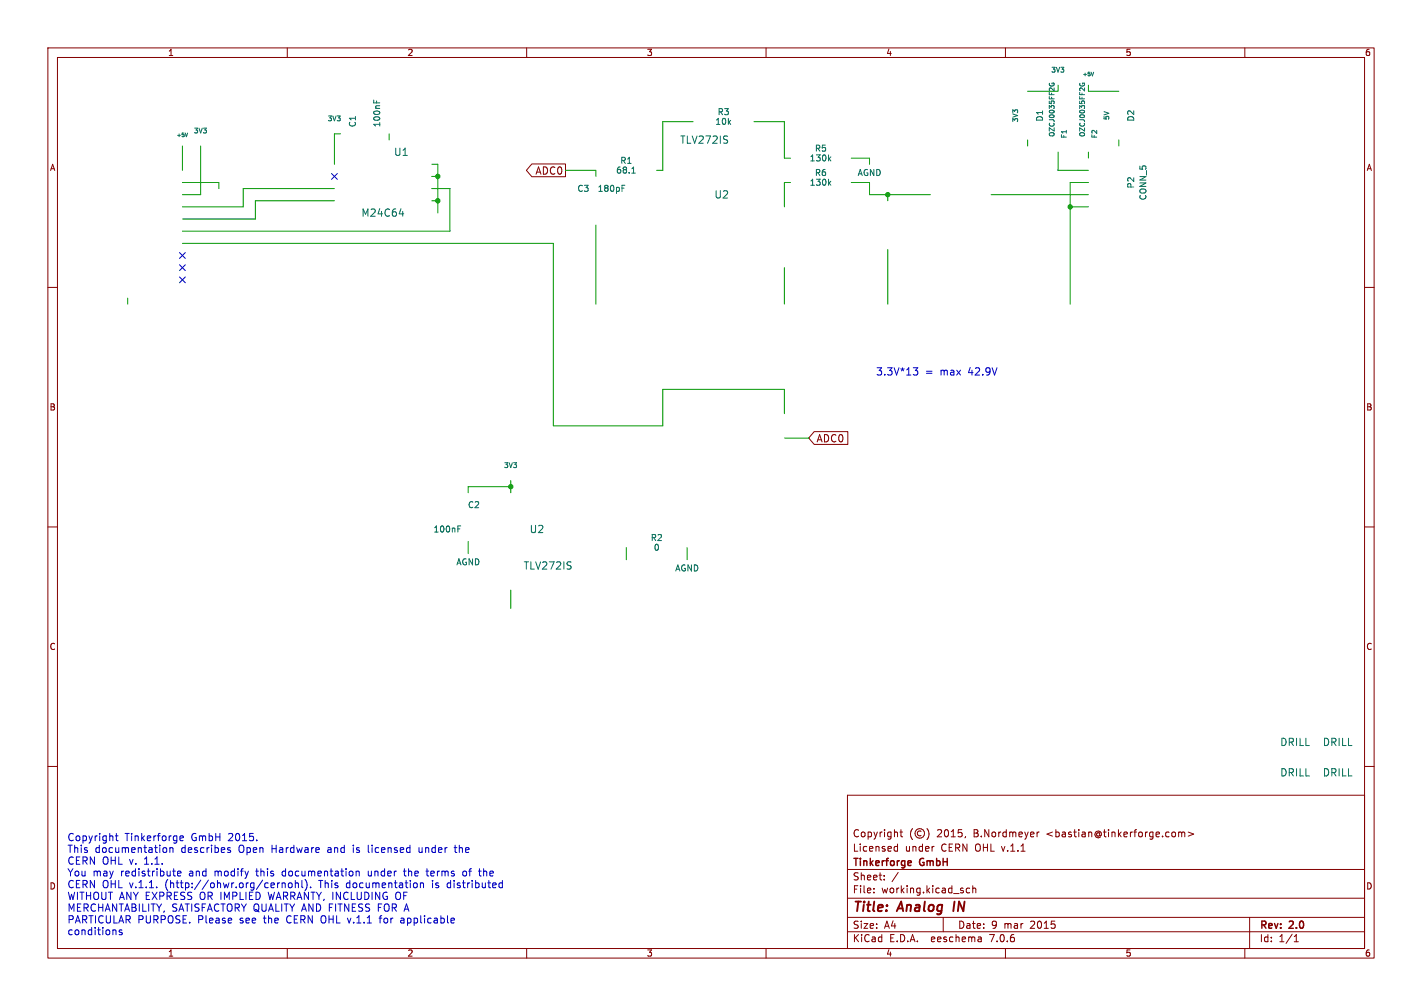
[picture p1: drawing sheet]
<svg xmlns="http://www.w3.org/2000/svg" width="297mm" height="210mm" viewBox="0 0 297 210" stroke-linecap="round" stroke-linejoin="round" font-family="sans-serif">
<g fill="none" stroke="#840000" stroke-width=".21">
<path d="M10 10h277v190h-277zM12 12h273v186h-273zM60 10v2M110 10v2M160 10v2M210 10v2M260 10v2M111.1 34.2h7v2.7h-7l-1.2-1.3zM10 60h2M285 60h2M170.1 90.1h7v2.7h-7l-1.2-1.4zM10 110h2"/>
<path d="M285 110h2M10 160h2M285 160h2M177 166h108v32h-108zM186.9 177.6h.6M186.9 176.8h.6M187.5 176.2v1.5M188 173.7h.5M188.2 173.2v1.3l.3 .2M190.6 173a1.72 1.72 0 0 0 0 2.3M192.4 173.6a.52 .52 0 0 0-.8 .4 .52 .52 0 0 0 .8 .4M193.6 173a1.72 1.72 0 0 1 0 2.3"/>
<path d="M195 176.7h.1M201.7 174.6l-.2 .3M216.6 173.7v1M217 173.7l-.4 .3M245 173.7l.4 .1 .1 .2v.6l-.5 .1M246.2 173.8l.4-.1 .2 .2M246.2 173.7v1M246.8 173.9l.2-.2 .4 .1 .1 .9M246.8 173.9v.8M248.2 173.7l1.1 .4-1.1 .5M60 198v2M110 198v2"/>
<path d="M160 198v2M177 194.5h108M177 191.5h108M177 187.5h108M177 181.5h108M182.5 186.3v.1M182.5 185.5v.1M184.7 183.6v.1M184.7 182.8v.1M187.6 182.1l-1.3 2M197 191.5v3M202.5 185.5l-.4-.1-.3 .3 .2 .6h.5"/>
<path d="M203.2 185.5l.2-.1 .3 .1 .1 .9M203.2 184.9v1.5M204.9 195.7l.1 .9M205 196.5l-.2 .1M205 196h-.2M210 198v2M260 198v2M261 191.5v6.5M270.3 196.6h.9M270.3 195.5l.4-.4v1.5"/>
<circle cx="192.1" cy="174" r="1"/>
</g>
<path d="M199.4 188.2l-.3 2" fill="none" stroke="#840000" stroke-width=".4"/>
<path d="M190.1 179.7l.2 .3-.7 .2M190.3 180.6l-.2 .1" fill="none" stroke="#840000" stroke-width=".3"/>
<g fill="none" stroke="#0000c2" stroke-width=".21">
<path d="M190.7 76.8h1l-.5 .6 .4 .1 .1 .5-.3 .3h-.4M24.1 174.5h.6M24.3 174v1.3l.4 .2M34.2 177l.3-.1 .3 .3v.6l-.3 .2-.3-.1M35.5 177.1l.2-.2 .4 .1v1M35.5 176.9v1.1M37.6 175l.7-.1-.1-.3-.4-.1-.2 .2 .1 .7h.5M47.6 177h.5M47.6 177.4l.5 .1 .1 .2-.2 .3-.5-.1M53.6 175.4v.1M76.9 176.4l.1 1.5M87.5 176.9v.8l.2 .3"/>
<path d="M94.8 176.9h.6M95.1 176.4v1.3l.2 .3M24.2 194.2v.9M25.5 194.2l-.4-.1-.2 .2 .1 .3 .5 .1v.4h-.6M36.1 181.9h.5M36.3 182.8l.3 .1M37.1 182.4l.7-.2-.1-.3h-.4l-.2 .2v.7h.6M58.3 184.3h.1M58.9 184.5l.2-.2 .4 .1 .1 .9M58.9 184.3v1M60.4 184.4l.3-.1 .3 .3v.4l-.3 .3-.3-.1-.2-.2zM61.7 184.5l.2-.2 .4 .1v.9"/>
<path d="M61.7 183.8v1.5M63.1 183.8v1.3l.2 .2M63.8 183.7a1.79 1.79 0 0 1 0 2.1M64.9 185.2v.1M74.4 182l.2-.1h.4v1M74.4 181.9v1M76.9 181.9l.1 .9M79.2 191.7h.5M79.4 191.4v1.3M82.7 186.5v1.1M84.2 191.7h-.5M84.2 192.1h-.3l-.2 .2v.3l.5 .1"/>
<path d="M84.2 181.9h.6M84.5 181.3v1.5M87.8 184.5l.2-.2 .4 .1 .1 .9M87.8 184.3v1M89 181.9h.5M89.2 181.3v1.3l.2 .3M93.5 184.5v.7M94.8 191.7l.1 .3-.7 .2M97.2 181.9h-.4l-.1 .2v.6l.5 .2M99.9 181.9h.6M100.2 182.8l.3 .1M104.3 184.4h.6"/>
<path d="M104.3 185.2h.6M104.9 183.8v1.5"/>
</g>
<g fill="none" stroke="#009600" stroke-width=".21">
<path d="M221 17.8v1.3h-6.4M227.3 17.8v1.3h6.4M38.1 38.1h7.6v1.3M38.1 30.5v5.1M41.9 30.5v10.1h-3.8M69.8 39.4h-19v3.8h-12.7M71.1 27.9h-1.3v6.4M81.3 27.9v1.3M90.2 39.4h3.8v8.9h-55.9M90.2 34.3h1.2v10.2M90.2 36.8h1.2M118.1 35.6h6.4v1.2"/>
<path d="M144.8 25.4h-6.4v10.2h-1.2M157.5 25.4h6.3v7.6h1.3M165.1 38.1h-1.3v5.1M177.8 33h3.8v1.3M177.8 38.1h3.8v2.5h12.7M214.6 29.2v1.3M221 31.8v3.8h6.3M227.3 31.8v1.2M227.3 38.1h-3.8v25.4M233.7 29.2v1.3M38.1 50.8h77.5v38.1h22.8v-7.6h25.4v5.1M69.8 41.9h-16.5v3.8h-15.2"/>
<path d="M90.2 41.9h1.2M124.5 47v16.5M163.8 55.9v7.6M185.4 40.6v1.3M185.4 52.1v11.4M207 40.6h20.3M223.5 43.2h3.8M26.7 62.2v1.3M163.8 91.4h5.1M97.8 113v2.6M106.7 100.3v2.6M106.7 101.6h-8.9v1.3"/>
<path d="M130.8 114.3v2.5M143.5 114.3v2.5M106.7 123.2v3.8"/>
</g>
<path d="M69.2 36.2l1.3 1.2M70.5 36.2l-1.3 1.2M37.5 52.7l1.2 1.2M37.5 57.8l1.2 1.2M37.5 55.3l1.2 1.2M38.7 52.7l-1.2 1.2M38.7 57.8l-1.2 1.2M38.7 55.3l-1.2 1.2" fill="none" stroke="#000084" stroke-width=".21"/>
<g fill="none" stroke="#006464" stroke-width=".21">
<path d="M219.2 17.4l.1 .5M219.7 17.5v-.2l.4 .1-.1 .5M225.6 17.4l.1 .5M226.1 17.5v-.2l.4 .1-.1 .5M228.4 15.1l-.2 .7M39.2 27.8l-.3 .7M78 20.9v.6M78.7 21.1v.4M129.9 39.3h.4M129.9 38.7h.6M132 36.1h.7M132.2 35.1l.1-.2v1.2"/>
<path d="M173.2 33.1l.3 .5M173.2 38.2l.3 .5M173.5 32.8l-.4 .4M173.5 37.8l-.4 .5M83.4 44.6h.9M84.1 44.1v1M95.6 110.4h.4M95.6 109.8h.6"/>
</g>
<g fill="#009600" stroke="#009600" stroke-width=".21">
<circle cx="223.5" cy="43.2" r=".46"/>
<circle cx="185.4" cy="40.6" r=".46"/>
<circle cx="106.7" cy="101.6" r=".46"/>
<circle cx="91.4" cy="41.9" r=".46"/>
<circle cx="91.4" cy="36.8" r=".46"/>
</g>
<g font-size="2.8" fill="#840000">
<text x="178" y="190.9">Title:</text>
<text x="187.7" y="190.9">Analog</text>
<text x="200" y="190.9">IN</text>
</g>
<g font-size="2.1" fill="#006464">
<text x="82.2" y="32.7">U1</text>
<text x="142" y="30.2">TLV272IS</text>
<text x="149.1" y="41.6">U2</text>
<text x="75.4" y="45.4">M24C64</text>
<text x="110.5" y="111.5">U2</text>
<text x="109.3" y="119.1">TLV272IS</text>
<text x="267.3" y="155.9">DRILL</text>
<text x="276.2" y="155.9">DRILL</text>
<text x="267.3" y="162.3">DRILL</text>
<text x="276.2" y="162.3">DRILL</text>
</g>
<g font-size="2.1" fill="#840000">
<text x="111.8" y="36.7">ADC0</text>
<text x="170.4" y="92.5">ADC0</text>
<text x="178" y="178">Licensed</text>
<text x="178" y="175">Copyright</text>
<text x="189" y="178">under</text>
<text x="195.7" y="175">2015,</text>
<text x="196.6" y="178">CERN OHL v.1.1</text>
<text x="203.5" y="175">B.Nordmeyer</text>
<text x="218.8" y="175">&lt;bastian@tinkerforge.com&gt;</text>
<text x="178" y="184">Sheet:</text>
<text x="178" y="181.2">Tinkerforge</text>
<text x="192.2" y="181.2">GmbH</text>
<text x="178" y="186.7">File:</text>
<text x="184.1" y="186.7">working.kicad_sch</text>
<text x="178" y="196.9">KiCad</text>
<text x="178" y="194.1">Size:</text>
<text x="184.7" y="194.1">A4</text>
<text x="185.7" y="196.9">E.D.A.</text>
<text x="194.6" y="196.9">eeschema</text>
<text x="200" y="194.1">Date:</text>
<text x="207" y="196.9">7.0.6</text>
<text x="207" y="194.1">9</text>
<text x="209.7" y="194.1">mar</text>
<text x="215.3" y="194.1">2015</text>
<text x="263" y="194.3">Rev:</text>
<text x="263" y="196.9">Id:</text>
<text x="267.1" y="196.9">1/1</text>
<text x="269.4" y="194.3">2.0</text>
</g>
<g font-size="2.1" fill="#0000c2">
<text x="182.9" y="78.5">3.3V*13</text>
<text x="193.2" y="78.5">=</text>
<text x="196.4" y="78.5">max</text>
<text x="202.4" y="78.5">42.9V</text>
<text x="14" y="175.7">Copyright</text>
<text x="14" y="178.2">This</text>
<text x="19.8" y="178.2">documentation</text>
<text x="26" y="175.7">Tinkerforge</text>
<text x="37.9" y="178.2">describes</text>
<text x="40" y="175.7">GmbH</text>
<text x="47.8" y="175.7">2015.</text>
<text x="50" y="178.2">Open</text>
<text x="57" y="178.2">Hardware</text>
<text x="68.8" y="178.2">and</text>
<text x="74.2" y="178.2">is</text>
<text x="77.5" y="178.2">licensed</text>
<text x="88.3" y="178.2">under</text>
<text x="96" y="178.2">the</text>
<text x="14" y="180.6">CERN OHL v.</text>
<text x="14" y="183.1">You</text>
<text x="14" y="185.5">CERN OHL v.1.1.</text>
<text x="19.3" y="183.1">may</text>
<text x="25.2" y="183.1">redistribute</text>
<text x="30.2" y="180.6">1.1.</text>
<text x="34.6" y="185.5">(http://ohwr.org/cernohl).</text>
<text x="39.6" y="183.1">and</text>
<text x="45.1" y="183.1">modify</text>
<text x="53.9" y="183.1">this</text>
<text x="59.4" y="183.1">documentation</text>
<text x="66.9" y="185.5">This</text>
<text x="72.7" y="185.5">documentation</text>
<text x="77.5" y="183.1">under</text>
<text x="85.2" y="183.1">the</text>
<text x="90.1" y="183.1">terms</text>
<text x="90.8" y="185.5">is</text>
<text x="94.1" y="185.5">distributed</text>
<text x="97.8" y="183.1">of</text>
<text x="101.4" y="183.1">the</text>
<text x="14" y="188">WITHOUT ANY EXPRESS OR IMPLIED</text>
<text x="14" y="190.4">MERCHANTABILITY, SATISFACTORY QUALITY AND FITNESS FOR A</text>
<text x="56.5" y="188">WARRANTY, INCLUDING</text>
<text x="83.3" y="188">OF</text>
<text x="14" y="192.9">PARTICULAR PURPOSE.</text>
<text x="14" y="195.3">conditions</text>
<text x="41.3" y="192.9">Please</text>
<text x="50.2" y="192.9">see</text>
<text x="55.4" y="192.9">the</text>
<text x="60.2" y="192.9">CERN OHL v.1.1</text>
<text x="80.1" y="192.9">for</text>
<text x="84.6" y="192.9">applicable</text>
</g>
<g font-size="1.8" fill="#840000">
<text x="35" y="11.9">1</text>
<text x="85" y="11.9">2</text>
<text x="135" y="11.9">3</text>
<text x="185" y="11.9">4</text>
<text x="235" y="11.9">5</text>
<text x="285" y="11.9">6</text>
<text x="10.3" y="35.9">A</text>
<text x="285.3" y="35.9">A</text>
<text x="10.3" y="85.9">B</text>
<text x="285.3" y="85.9">B</text>
<text x="10.3" y="135.9">C</text>
<text x="285.3" y="135.9">C</text>
<text x="10.3" y="185.9">D</text>
<text x="285.3" y="185.9">D</text>
<text x="35" y="199.9">1</text>
<text x="85" y="199.9">2</text>
<text x="135" y="199.9">3</text>
<text x="185" y="199.9">4</text>
<text x="235" y="199.9">5</text>
<text x="285" y="199.9">6</text>
</g>
<g font-size="1.8" fill="#006464">
<text x="74.5" y="26.7" transform="rotate(-90 74.5 26.7)">C1</text>
<text x="79.6" y="26.7" transform="rotate(-90 79.6 26.7)">100nF</text>
<text x="149.3" y="26.3">10k</text>
<text x="149.8" y="24.2">R3</text>
<text x="218" y="25.5" transform="rotate(-90 218 25.5)">D1</text>
<text x="237.1" y="25.5" transform="rotate(-90 237.1 25.5)">D2</text>
<text x="129.5" y="34.4">R1</text>
<text x="169" y="33.9">130k</text>
<text x="170.1" y="31.9">R5</text>
<text x="120.5" y="40.2">C3</text>
<text x="124.7" y="40.2">180pF</text>
<text x="128.6" y="36.4">68.1</text>
<text x="169" y="39">130k</text>
<text x="170.1" y="36.9">R6</text>
<text x="179" y="36.9">AGND</text>
<text x="237.1" y="39.4" transform="rotate(-90 237.1 39.4)">P2</text>
<text x="239.6" y="41.9" transform="rotate(-90 239.6 41.9)">CONN_5</text>
<text x="97.6" y="106.3">C2</text>
<text x="90.4" y="111.4">100nF</text>
<text x="135.8" y="113.1">R2</text>
<text x="95.2" y="118.2">AGND</text>
<text x="136.5" y="115.2">0</text>
<text x="140.9" y="119.5">AGND</text>
</g>
<g font-size="1.4" fill="#006464">
<text x="219.4" y="15.3">3V3</text>
<text x="40.4" y="28">3V3</text>
<text x="68.3" y="25.5">3V3</text>
<text x="212.8" y="25.7" transform="rotate(-90 212.8 25.7)">3V3</text>
<text x="220.4" y="28.7" transform="rotate(-90 220.4 28.7)">OZCJ0035FF2G</text>
<text x="223" y="29" transform="rotate(-90 223 29)">F1</text>
<text x="226.8" y="28.7" transform="rotate(-90 226.8 28.7)">OZCJ0035FF2G</text>
<text x="229.3" y="29" transform="rotate(-90 229.3 29)">F2</text>
<text x="231.9" y="25.2" transform="rotate(-90 231.9 25.2)">5V</text>
<text x="105.1" y="97.9">3V3</text>
</g>
<g font-size="1.1" fill="#006464">
<text x="226" y="16.1">+5V</text>
<text x="36.8" y="28.8">+5V</text>
</g>
</svg>
